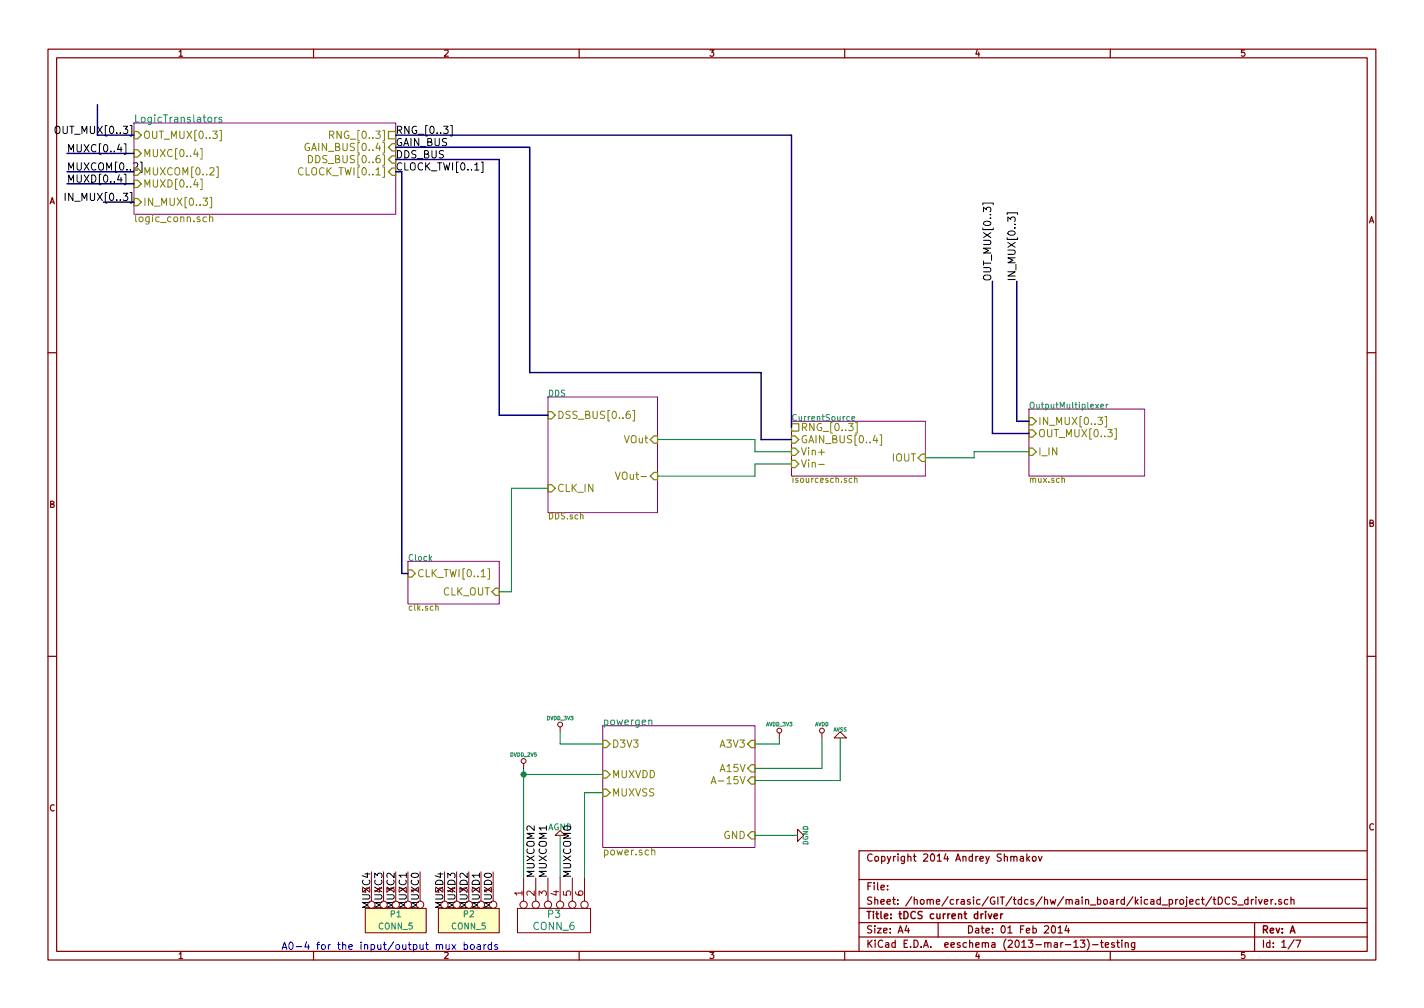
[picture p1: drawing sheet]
EESchema Schematic File Version 2
LIBS:ddslib
LIBS:tDCS_driver-cache
EELAYER 24 0
EELAYER END
$Descr A4 11693 8268
encoding utf-8
Sheet 1 7
Title "tDCS current driver"
Date "01 Feb 2014"
Rev "A"
Comp ""
Comment1 "Copyright 2014 Andrey Shmakov"
Comment2 ""
Comment3 ""
Comment4 ""
$EndDescr
$Comp
L DGND #PWR01
U 1 1
P 6550 6850
F 0 "#PWR01" H 6550 6850 40  0001 C CNN
F 1 "DGND" H 6550 6780 40  0000 C CNN
F 2 "" H 6550 6850 60  0001 C CNN
F 3 "" H 6550 6850 60  0001 C CNN
	1    6550 6850
	0    -1   -1   0   
$EndComp
$Comp
L DVDD_3V3 #PWR02
U 1 1
P 4600 6000
F 0 "#PWR02" H 4600 6100 30  0001 C CNN
F 1 "DVDD_3V3" H 4600 6110 30  0000 C CNN
F 2 "" H 4600 6000 60  0001 C CNN
F 3 "" H 4600 6000 60  0001 C CNN
	1    4600 6000
	1    0    0    -1  
$EndComp
$Sheet
S 4950 5950 1250 1000
U 5217BC08
F0 "powergen" 60
F1 "power.sch" 60
F2 "A3V3" I R 6200 6100 60 
F3 "A-15V" I R 6200 6400 60 
F4 "A15V" I R 6200 6300 60 
F5 "MUXVDD" I L 4950 6350 60 
F6 "MUXVSS" I L 4950 6500 60 
F7 "D3V3" I L 4950 6100 60 
F8 "GND" I R 6200 6850 60 
$EndSheet
$Comp
L AVDD_3V3 #PWR03
U 1 1
P 6400 6050
F 0 "#PWR03" H 6400 6150 30  0001 C CNN
F 1 "AVDD_3V3" H 6400 6160 30  0000 C CNN
F 2 "" H 6400 6050 60  0001 C CNN
F 3 "" H 6400 6050 60  0001 C CNN
	1    6400 6050
	1    0    0    -1  
$EndComp
Text Label 3650 7150 3    60   ~ 0
MUXD4
Text Label 3750 7150 3    60   ~ 0
MUXD3
Text Label 3850 7150 3    60   ~ 0
MUXD2
Text Label 3950 7150 3    60   ~ 0
MUXD1
Text Label 4050 7150 3    60   ~ 0
MUXD0
Text Label 3050 7150 3    60   ~ 0
MUXC4
Text Label 3150 7150 3    60   ~ 0
MUXC3
Text Label 3250 7150 3    60   ~ 0
MUXC2
Text Label 3350 7150 3    60   ~ 0
MUXC1
Text Label 3450 7150 3    60   ~ 0
MUXC0
Text Label 550  1500 0    60   ~ 0
MUXD[0..4]
Text Label 550  1400 0    60   ~ 0
MUXCOM[0..2]
Text Label 550  1250 0    60   ~ 0
MUXC[0..4]
Text Label 4500 7200 1    60   ~ 0
MUXCOM1
$Comp
L AGND #PWR04
U 1 1
P 4600 6850
F 0 "#PWR04" H 4600 6850 40  0001 C CNN
F 1 "AGND" H 4600 6780 50  0000 C CNN
F 2 "" H 4600 6850 60  0001 C CNN
F 3 "" H 4600 6850 60  0001 C CNN
	1    4600 6850
	-1   0    0    1   
$EndComp
Text Notes 4100 7800 2    60   ~ 0
A0-4 for the input/output mux boards
$Comp
L CONN_5 P1
U 1 1
P 3250 7550
F 0 "P1" V 3200 7550 50  0000 C CNN
F 1 "CONN_5" V 3300 7550 50  0000 C CNN
F 2 "" H 3250 7550 60  0001 C CNN
F 3 "" H 3250 7550 60  0001 C CNN
	1    3250 7550
	0    1    1    0   
$EndComp
$Comp
L CONN_5 P2
U 1 1
P 3850 7550
F 0 "P2" V 3800 7550 50  0000 C CNN
F 1 "CONN_5" V 3900 7550 50  0000 C CNN
F 2 "" H 3850 7550 60  0001 C CNN
F 3 "" H 3850 7550 60  0001 C CNN
	1    3850 7550
	0    1    1    0   
$EndComp
$Comp
L CONN_6 P3
U 1 1
P 4550 7550
F 0 "P3" V 4500 7550 60  0000 C CNN
F 1 "CONN_6" V 4600 7550 60  0000 C CNN
F 2 "" H 4550 7550 60  0001 C CNN
F 3 "" H 4550 7550 60  0001 C CNN
	1    4550 7550
	0    -1   1    0   
$EndComp
Text Label 4400 7200 1    60   ~ 0
MUXCOM2
Text Label 4700 7200 1    60   ~ 0
MUXCOM0
$Comp
L AVDD #PWR05
U 1 1
P 6750 6050
F 0 "#PWR05" H 6750 6150 30  0001 C CNN
F 1 "AVDD" H 6750 6160 30  0000 C CNN
F 2 "" H 6750 6050 60  0001 C CNN
F 3 "" H 6750 6050 60  0001 C CNN
	1    6750 6050
	1    0    0    -1  
$EndComp
$Comp
L AVSS #PWR06
U 1 1
P 6900 6050
F 0 "#PWR06" H 6900 6050 30  0001 C CNN
F 1 "AVSS" H 6900 5980 30  0000 C CNN
F 2 "" H 6900 6050 60  0001 C CNN
F 3 "" H 6900 6050 60  0001 C CNN
	1    6900 6050
	-1   0    0    1   
$EndComp
$Sheet
S 1100 1000 2150 750 
U 5217B634
F0 "LogicTranslators" 60
F1 "logic_conn.sch" 60
F2 "DDS_BUS[0..6]" I R 3250 1300 60 
F3 "CLOCK_TWI[0..1]" I R 3250 1400 60 
F4 "GAIN_BUS[0..4]" I R 3250 1200 60 
F5 "OUT_MUX[0..3]" I L 1100 1100 60 
F6 "IN_MUX[0..3]" I L 1100 1650 60 
F7 "MUXC[0..4]" I L 1100 1250 60 
F8 "MUXD[0..4]" I L 1100 1500 60 
F9 "MUXCOM[0..2]" I L 1100 1400 60 
F10 "RNG_[0..3]" U R 3250 1100 60 
$EndSheet
Text Label 1100 1100 2    60   ~ 0
OUT_MUX[0..3]
Text Label 1100 1650 2    60   ~ 0
IN_MUX[0..3]
Text Label 3250 1100 0    60   ~ 0
RNG_[0..3]
Text Label 3250 1200 0    60   ~ 0
GAIN_BUS
Text Label 3250 1300 0    60   ~ 0
DDS_BUS
Text Label 3250 1400 0    60   ~ 0
CLOCK_TWI[0..1]
$Sheet
S 4500 3250 900  950 
U 531670E3
F0 "DDS" 50
F1 "DDS.sch" 50
F2 "CLK_IN" I L 4500 4000 60 
F3 "DSS_BUS[0..6]" I L 4500 3400 60 
F4 "VOut" I R 5400 3600 60 
F5 "VOut-" I R 5400 3900 60 
$EndSheet
Wire Wire Line
	6200 3900 5400 3900
Wire Wire Line
	6200 3800 6200 3900
Wire Wire Line
	6500 3800 6200 3800
Wire Wire Line
	6200 3600 6200 3700
Wire Wire Line
	6200 3700 6500 3700
Wire Wire Line
	5400 3600 6200 3600
Wire Wire Line
	4500 4000 4200 4000
Wire Bus Line
	4100 3400 4500 3400
Wire Bus Line
	1100 1400 550  1400
Wire Wire Line
	4600 7200 4600 6850
Wire Wire Line
	4300 6300 4300 7200
Wire Wire Line
	4950 6350 4300 6350
Wire Bus Line
	4350 1200 4350 3050
Wire Bus Line
	3250 1200 4350 1200
Wire Wire Line
	6750 6300 6750 6050
Wire Wire Line
	6200 6300 6750 6300
Wire Wire Line
	6400 6100 6400 6050
Wire Wire Line
	6200 6100 6400 6100
Wire Bus Line
	4100 1300 4100 3400
Wire Bus Line
	3250 1300 4100 1300
Wire Bus Line
	3300 1400 3250 1400
Wire Bus Line
	3300 1400 3300 4700
Wire Wire Line
	6900 6400 6200 6400
Wire Wire Line
	6900 6050 6900 6400
Wire Bus Line
	800  1100 1100 1100
Wire Bus Line
	800  850  800  1100
Wire Bus Line
	850  1650 1100 1650
Wire Wire Line
	4800 6500 4800 7200
Wire Wire Line
	4950 6500 4800 6500
Wire Bus Line
	1100 1250 550  1250
Wire Bus Line
	1100 1500 550  1500
Wire Wire Line
	4600 6100 4950 6100
Wire Wire Line
	4600 6000 4600 6100
Wire Wire Line
	6200 6850 6550 6850
$Sheet
S 3350 4600 750  350 
U 5316C57F
F0 "Clock" 50
F1 "clk.sch" 50
F2 "CLK_OUT" I R 4100 4850 60 
F3 "CLK_TWI[0..1]" I L 3350 4700 60 
$EndSheet
Wire Bus Line
	3300 4700 3350 4700
Wire Wire Line
	4200 4850 4100 4850
Wire Wire Line
	4200 4000 4200 4850
$Sheet
S 6500 3450 1100 450 
U 531699F6
F0 "CurrentSource" 50
F1 "isourcesch.sch" 50
F2 "Vin+" I L 6500 3700 60 
F3 "Vin-" I L 6500 3800 60 
F4 "RNG_[0..3]" U L 6500 3500 60 
F5 "IOUT" I R 7600 3750 60 
F6 "GAIN_BUS[0..4]" I L 6500 3600 60 
$EndSheet
Wire Bus Line
	4350 3050 6250 3050
Wire Bus Line
	6250 3050 6250 3600
Wire Bus Line
	6250 3600 6500 3600
$Sheet
S 8450 3350 950  550 
U 531703E6
F0 "OutputMultiplexer" 50
F1 "mux.sch" 50
F2 "IN_MUX[0..3]" I L 8450 3450 60 
F3 "OUT_MUX[0..3]" I L 8450 3550 60 
F4 "I_IN" I L 8450 3700 60 
$EndSheet
Wire Wire Line
	8450 3700 8000 3700
Wire Wire Line
	8000 3700 8000 3750
Wire Wire Line
	8000 3750 7600 3750
Wire Bus Line
	8450 3450 8350 3450
Wire Bus Line
	8350 3450 8350 2300
Wire Bus Line
	8450 3550 8150 3550
Wire Bus Line
	8150 3550 8150 2300
Text Label 8350 2300 1    60   ~ 0
IN_MUX[0..3]
Text Label 8150 2300 1    60   ~ 0
OUT_MUX[0..3]
$Comp
L DVDD_2V5 #PWR07
U 1 1
P 4300 6300
F 0 "#PWR07" H 4300 6400 30  0001 C CNN
F 1 "DVDD_2V5" H 4300 6410 30  0000 C CNN
F 2 "" H 4300 6300 60  0000 C CNN
F 3 "" H 4300 6300 60  0000 C CNN
	1    4300 6300
	1    0    0    -1  
$EndComp
Connection ~ 4300 6350
Wire Bus Line
	6500 3500 6500 1100
Wire Bus Line
	6500 1100 3250 1100
$EndSCHEMATC
